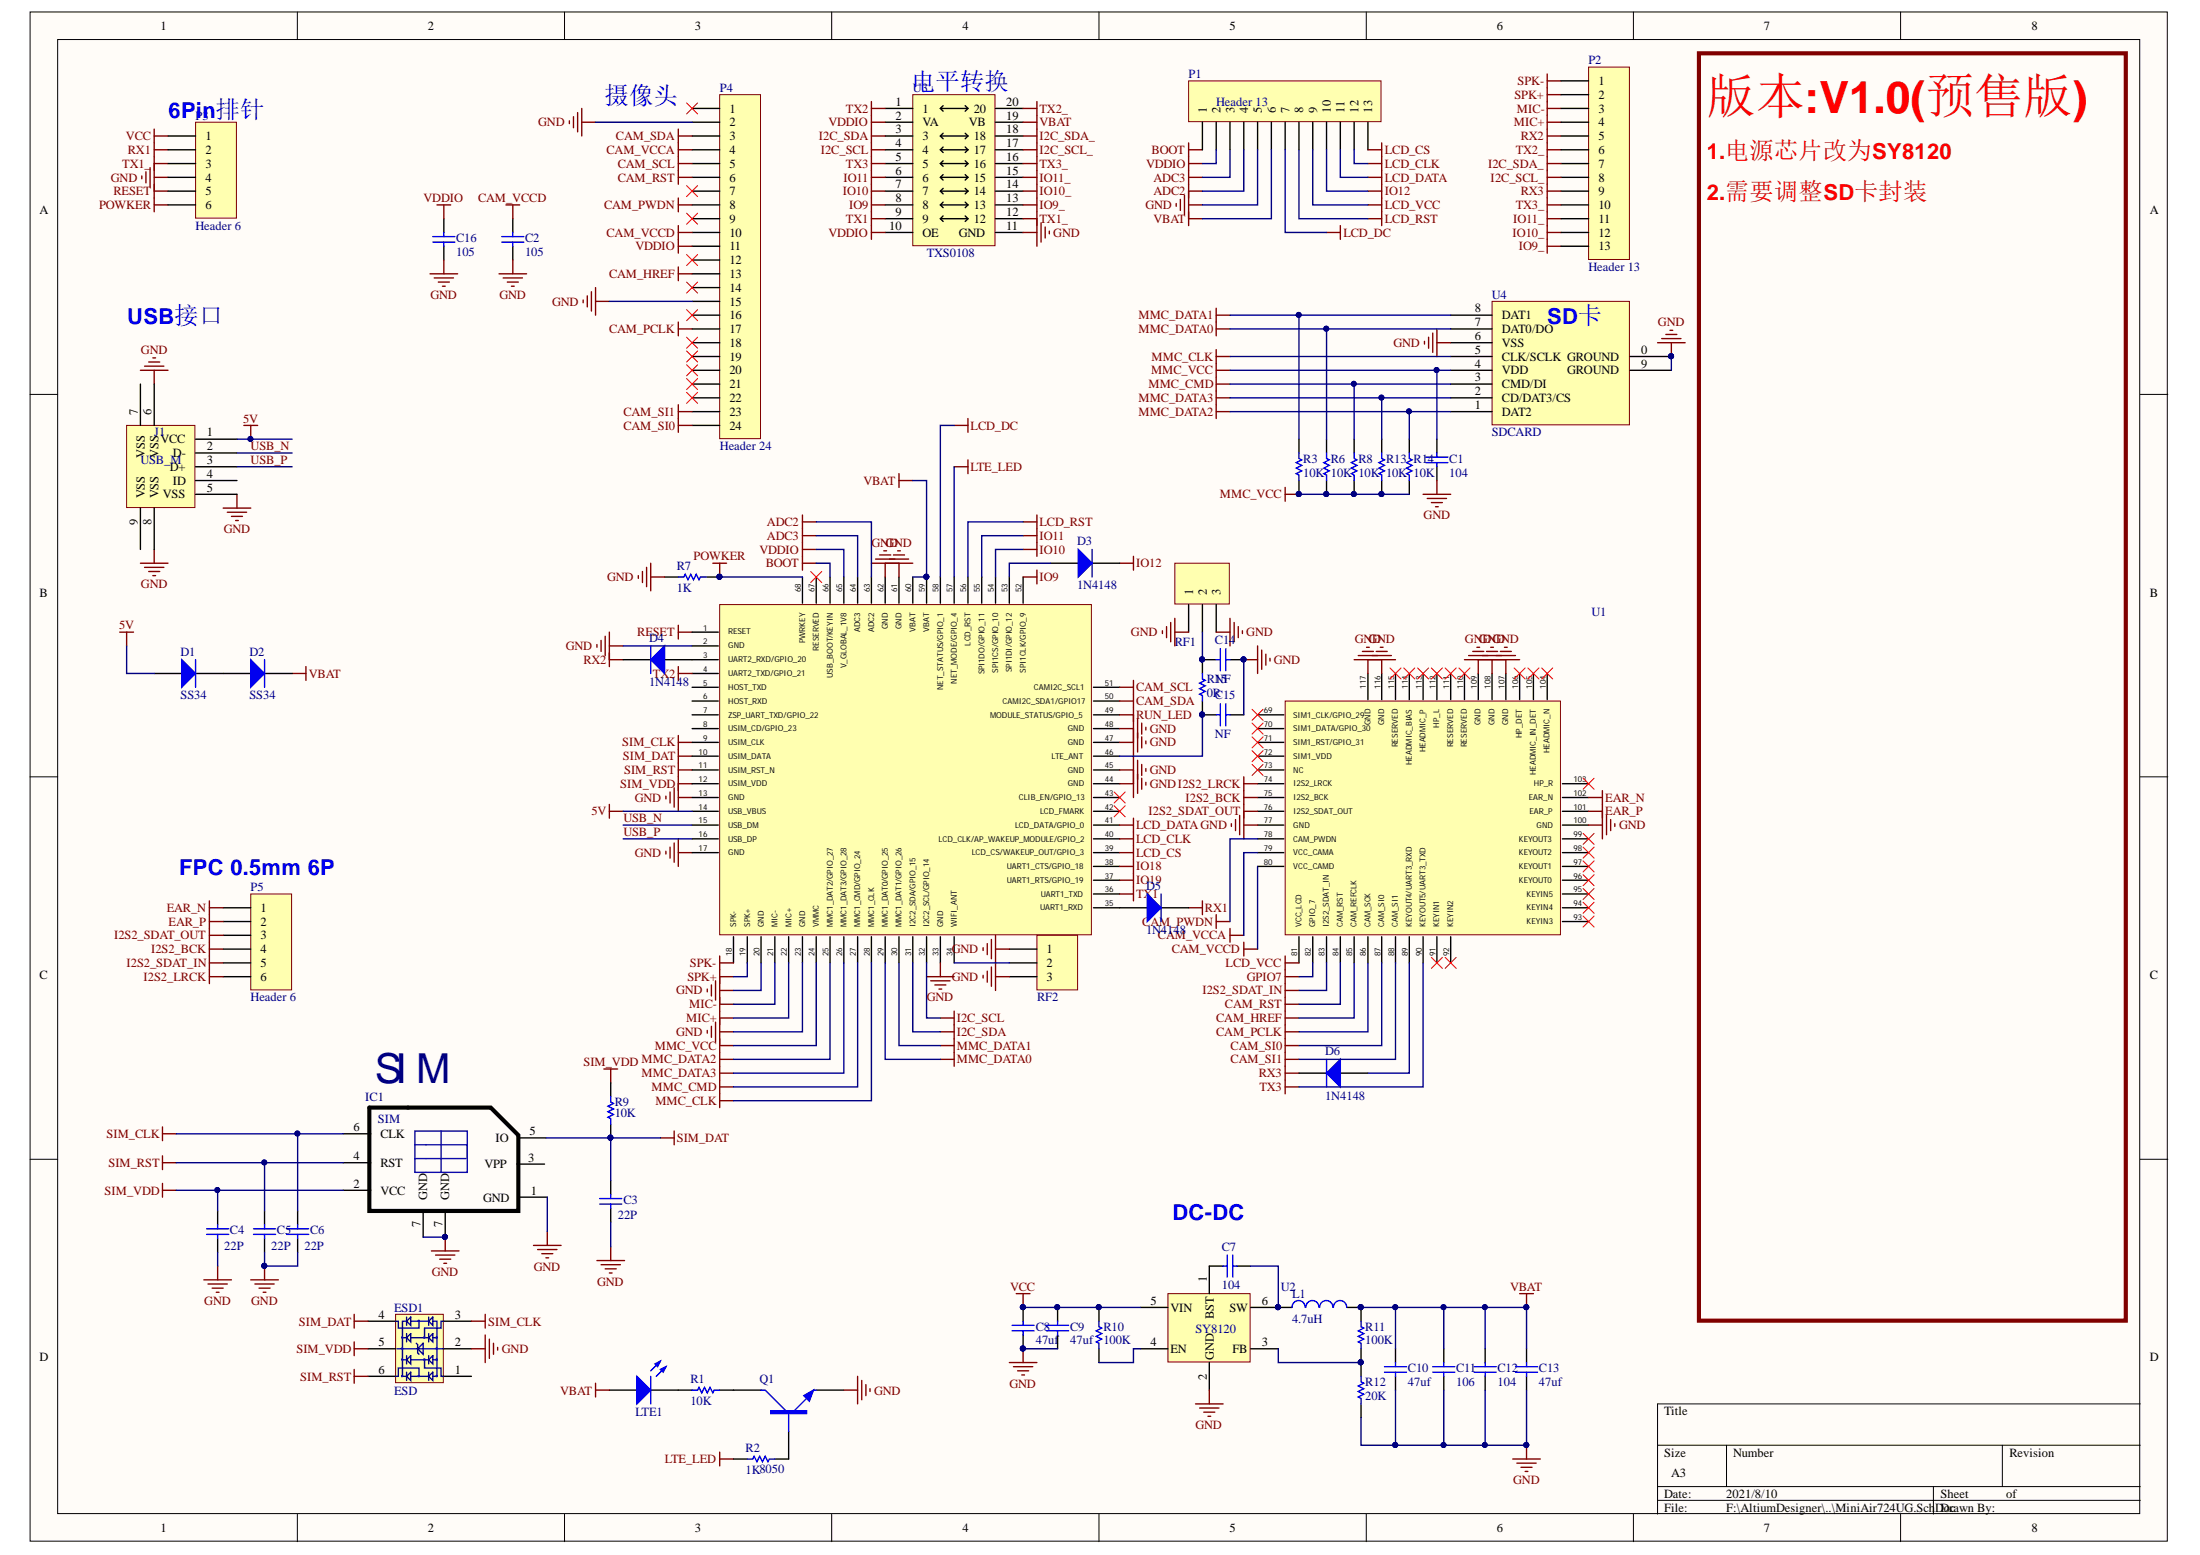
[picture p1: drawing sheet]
# Altium schematic sheet MiniAir724UG.SchDoc
size A3

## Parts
C1  104  [0402C]
C2  105  [0402C]
C3  22P  [0402C]
C4  22P  [0402C]
C5  22P  [0402C]
C6  22P  [0402C]
C7  104  [0603C]
C8  47uf  [1206C]
C9  47uf  [1206C]
C10  47uf  [1206C]
C11  106  [0603C]
C12  104  [0603C]
C13  47uf  [1206C]
C14  NF  [0603C]
C15  NF  [0603C]
C16  105  [0402C]
D1  SS34  [SMA]
D2  SS34  [SMA]
D3  1N4148  [SOD-523]
D4  1N4148  [SOD-523]
D5  1N4148  [SOD-523]
D6  1N4148  [SOD-523]
ESD1  ESD  [SOT-236]
IC1  SIM  [SIM-Nano]
J1  USB_M  [micro_usb_b]
L1  4.7uH  [SWPA4020S]
LTE1  LED  [0603LED]  (value not drawn)
P1  Header 13  [HDR1X13]
P2  Header 13  [HDR1X13]
P3  Header 6  [HDR1X6]
P4  Header 24  [FPC0.5 2H-WS-24P]
P5  Header 6  [FPC0.5 2H-WS-6P]
Q1  8050  [SOT-23]
R1  10K  [0402R]
R2  1K  [0402R]
R3  10K  [0402R]
R6  10K  [0402R]
R7  1K  [0402R]
R8  10K  [0402R]
R9  10K  [0402R]
R10  100K  [0603R]
R11  100K  [0603R]
R12  20K  [0603R]
R13  10K  [0402R]
R14  10K  [0402R]
R15  0R  [0603R]
RF1  Header 3  [IPEX]  (value not drawn)
RF2  Header 3  [IPEX]  (value not drawn)
U1  Air724  [AIR724UG]  (value not drawn)
U2  SY8120  [SOT-236]
U3  TXS0108  [SSOP20]
U4  SDCARD  [SDCARD-Mini]

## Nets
5V: D1.1(A) J1.1(VCC) U1.14(USB_VBUS)
ADC2: P1.4 U1.63(ADC2)
ADC3: P1.3 U1.64(ADC3)
BOOT: P1.1 U1.66(USB_BOOT/KEYIN)
CAM_HREF: P4.13 U1.85(CAM_REFCLK)
CAM_PCLK: P4.17 U1.86(CAM_SCK)
CAM_PWDN: P4.8 U1.78(CAM_PWDN)
CAM_RST: P4.6 U1.84(CAM_RST)
CAM_SCL: P4.5 U1.51(CAMI2C_SCL1)
CAM_SDA: P4.3 U1.50(CAMI2C_SDA1/GPIO17)
CAM_SI0: P4.24 U1.87(CAM_SI0)
CAM_SI1: P4.23 U1.88(CAM_SI1)
CAM_VCCA: P4.4 U1.79(VCC_CAMA)
CAM_VCCD: C2.2 P4.10 U1.80(VCC_CAMD)
EAR_N: P5.1 U1.102(EAR_N)
EAR_P: P5.2 U1.101(EAR_P)
GND: C1.1 C2.1 C3.2 C4.2 C5.2 C6.2 C8.1 C9.1 C10.1 C11.1 C12.1 C13.1 C14.1 C15.1 C16.1 ESD1.2 IC1.1(GND) IC1.7(GND) J1.5(VSS) J1.6(VSS) J1.8(VSS) P1.5 P3.4 P4.2 P4.15 Q1.2(E) R7.1 R12.1 RF1.1 RF1.3 RF2.1 RF2.3 U1.2(GND) U1.13(GND) U1.17(GND) U1.20(GND) U1.23(GND) U1.33(GND) U1.44(GND) U1.45(GND) U1.47(GND) U1.48(GND) U1.61(GND) U1.62(GND) U1.77(GND) U1.100(GND) U1.107(GND) U1.108(GND) U1.109(GND) U1.116(GND) U1.117(GND) U2.2(GND) U3.11(GND) U4.0(GROUND) U4.6(VSS) U4.9(GROUND)
GPIO7: U1.82(GPIO_7)
I2C_SCL: U1.32(I2C2_SCL/GPIO_14) U3.4
I2C_SCL_: P2.8 U3.17
I2C_SDA: U1.31(I2C2_SDA/GPIO_15) U3.3
I2C_SDA_: P2.7 U3.18
I2S2_BCK: P5.4 U1.75(I2S2_BCK)
I2S2_LRCK: P5.6 U1.74(I2S2_LRCK)
I2S2_SDAT_IN: P5.5 U1.83(I2S2_SDAT_IN)
I2S2_SDAT_OUT: P5.3 U1.76(I2S2_SDAT_OUT)
IO9: U1.52(SPI1CLK/GPIO_9) U3.8
IO9_: P2.13 U3.13
IO10: U1.54(SPI1CS/GPIO_10) U3.7
IO10_: P2.12 U3.14
IO11: U1.55(SPI1DO/GPIO_11) U3.6
IO11_: P2.11 U3.15
IO12: D3.2(K) P1.10
IO18: U1.38(UART1_CTS/GPIO_18)
IO19: U1.37(UART1_RTS/GPIO_19)
LCD_CLK: P1.12 U1.40(LCD_CLK/AP_WAKEUP_MODULE/GPIO_2)
LCD_CS: P1.13 U1.39(LCD_CS/WAKEUP_OUT/GPIO_3)
LCD_DATA: P1.11 U1.41(LCD_DATA/GPIO_0)
LCD_DC: P1.7 U1.58(NET_STATUS/GPIO_1)
LCD_RST: P1.8 U1.56(LCD_RST)
LCD_VCC: P1.9 U1.81(VCC_LCD)
LTE_LED: R2.2 U1.57(NET_MODE/GPIO_4)
MIC+: P2.4 U1.22(MIC+)
MIC-: P2.3 U1.21(MIC-)
MMC_CLK: U1.28(MMC1_CLK) U4.5(CLK/SCLK)
MMC_CMD: R8.1 U1.27(MMC1_CMD/GPIO_24) U4.3(CMD/DI)
MMC_DATA0: R6.1 U1.29(MMC1_DAT0/GPIO_25) U4.7(DAT0/DO)
MMC_DATA1: R3.1 U1.30(MMC1_DAT1/GPIO_26) U4.8(DAT1)
MMC_DATA2: R14.1 U1.25(MMC1_DAT2/GPIO_27) U4.1(DAT2)
MMC_DATA3: R13.1 U1.26(MMC1_DAT3/GPIO_28) U4.2(CD/DAT3/CS)
MMC_VCC: C1.2 R3.2 R6.2 R8.2 R13.2 R14.2 U1.24(VMMC) U4.4(VDD)
POWKER: P3.6 R7.2 U1.68(PWRKEY)
RESET: P3.5 U1.1(RESET)
RUN_LED: U1.49(MODULE_STATUS/GPIO_5)
RX1: D5.2(K) P3.2
RX2: D4.2(K) P2.5
RX3: D6.2(K) P2.9
SIM_CLK: C6.1 ESD1.3 IC1.6(CLK) U1.9(USIM_CLK)
SIM_DAT: C3.1 ESD1.4 IC1.5(IO) R9.2 U1.10(USIM_DATA)
SIM_RST: C5.1 ESD1.6 IC1.4(RST) U1.11(USIM_RST_N)
SIM_VDD: C4.1 ESD1.5 IC1.2(VCC) R9.1 U1.12(USIM_VDD)
SPK+: P2.2 U1.19(SPK+)
SPK-: P2.1 U1.18(SPK-)
TX1: U1.36(UART1_TXD) U3.9
TX1_: P3.3 U3.12
TX2: U1.4(UART2_TXD/GPIO_21) U3.1
TX2_: P2.6 U3.20
TX3: U1.90(KEYOUT5/UART3_TXD) U3.5
TX3_: P2.10 U3.16
VBAT: C10.2 C11.2 C12.2 C13.2 D2.2(K) L1.2 LTE1.1(A) P1.6 R11.2 U1.59(VBAT) U1.60(VBAT) U3.19(VB)
VCC: C8.2 C9.2 P3.1 R10.1 U2.5(VIN)
VDDIO: C16.2 P1.2 P4.11 U1.65(V_GLOBAL_1V8) U3.2(VA) U3.10(OE)
USB_N: J1.2(D-) U1.15(USB_DM)
USB_P: J1.3(D+) U1.16(USB_DP)
NetC7_1: C7.1 U2.1(BST)
NetC7_2: C7.2 L1.1 U2.6(SW)
NetC14_2: C14.2 R15.2 RF1.2
NetC15_2: C15.2 R15.1 U1.46(LTE_ANT)
NetD1_2: D1.2(K) D2.1(A)
NetD3_1: D3.1(A) U1.53(SPI1DI/GPIO_12)
NetD4_1: D4.1(A) U1.3(UART2_RXD/GPIO_20)
NetD5_1: D5.1(A) U1.35(UART1_RXD)
NetD6_1: D6.1(A) U1.89(KEYOUT4/UART3_RXD)
NetLTE1_2: LTE1.2(K) R1.2
NetQ1_1: Q1.1(B) R2.1
NetQ1_3: Q1.3(C) R1.1
NetR10_2: R10.2 U2.4(EN)
NetR11_1: R11.1 R12.2 U2.3(FB)
NetRF2_2: RF2.2 U1.34(WIFI_ANT)

Not connected (* = marked no-connect by the designer): ESD1 1; IC1 3(VPP); J1 4(ID) 7(VSS) 9(VSS); P4 1* 7* 9* 12* 14* 16* 18* 19* 20* 21* 22*; U1 5(HOST_TXD) 6(HOST_RXD) 7(ZSP_UART_TXD/GPIO_22) 8(USIM_CD/GPIO_23) 42(LCD_FMARK)* 43(CLIB_EN/GPIO_13)* 67(RESERVED)* 69(SIM1_CLK/GPIO_29)* 70(SIM1_DATA/GPIO_30)* 71(SIM1_RST/GPIO_31)* 72(SIM1_VDD)* 73(NC)* 91(KEYIN1)* 92(KEYIN2)* 93(KEYIN3)* 94(KEYIN4)* 95(KEYIN5)* 96(KEYOUT0)* 97(KEYOUT1)* 98(KEYOUT2)* 99(KEYOUT3)* 103(HP_R)* 104(HEADMIC_N)* 105(HEADMIC_IN_DET)* 106(HP_DET)* 110(RESERVED)* 111(RESERVED)* 112(HP_L)* 113(HEADMIC_P)* 114(HEADMIC_BIAS)* 115(RESERVED)*

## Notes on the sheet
- (near P3) 6Pin排针
- (near P4) 摄像头
- (near U3) 电平转换
- 版本:V1.0(预售版)
- 1.电源芯片改为SY8120
- 2.需要调整SD卡封装
- USB接口
- (near U4) SD卡
- (near P5) FPC 0.5mm 6P
- (near IC1) SIM卡
- (near C7) DC-DC
